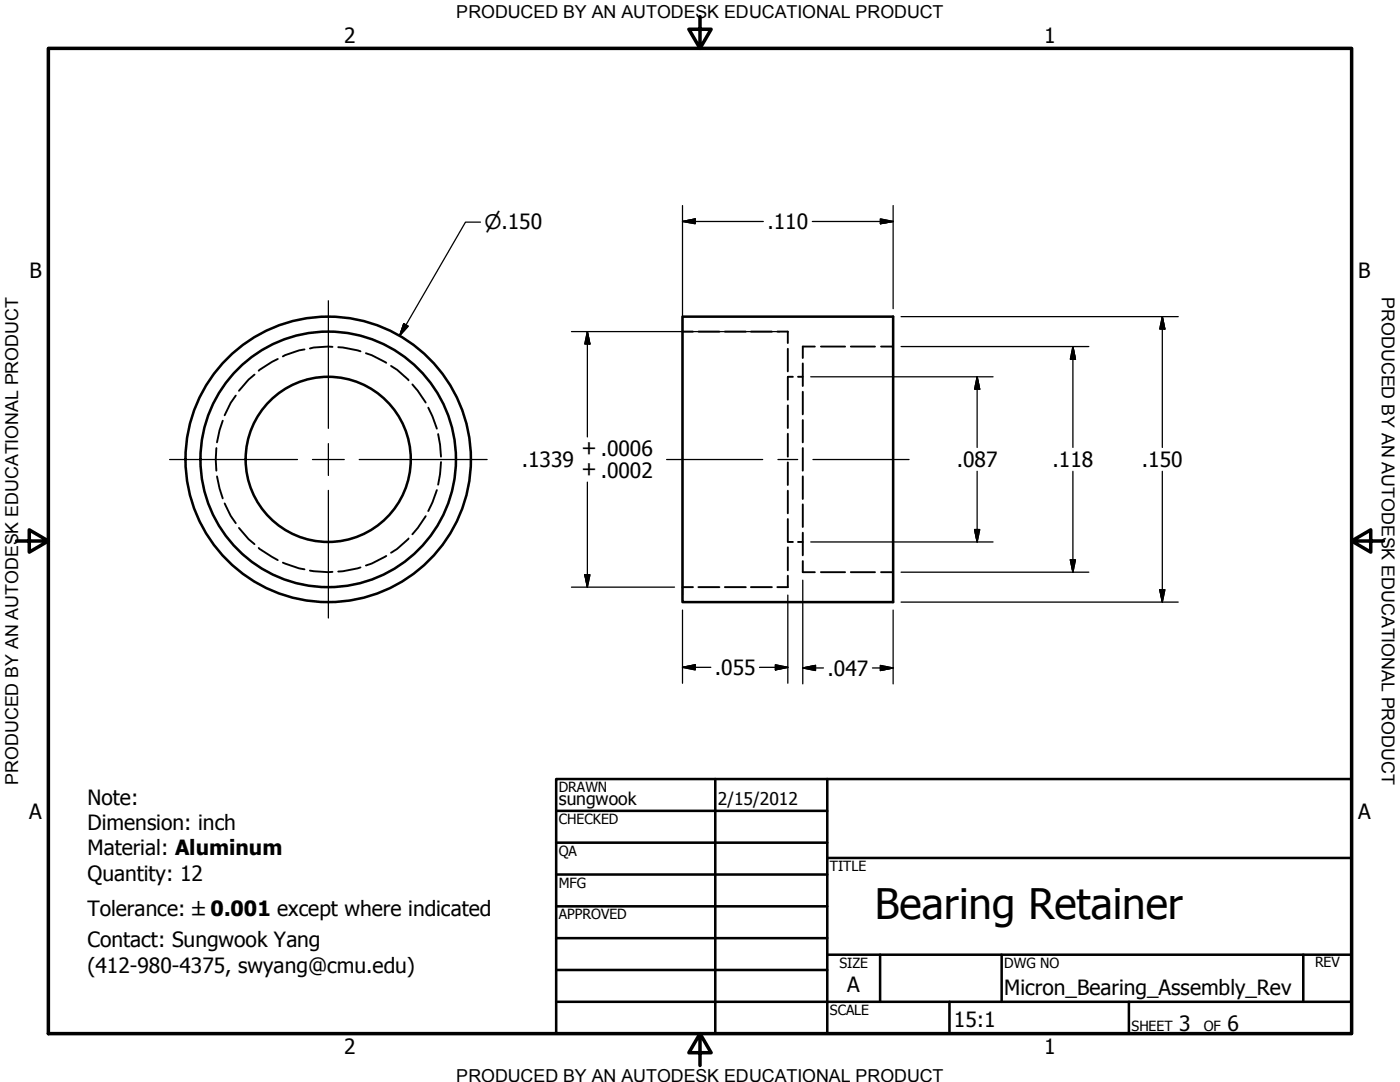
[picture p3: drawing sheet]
<svg xmlns="http://www.w3.org/2000/svg" width="279mm" height="216mm" viewBox="0 0 279 216" stroke-linecap="round" stroke-linejoin="round" font-family="sans-serif">
<!-- layer: Hidden (ANSI) -->
<g fill="none" stroke="#000" stroke-width=".38">
<path d="M47.1 78.9l-1.1 1.5-1.2 2.5M50.8 74.7l-1.2 1.1-1.9 2.2M55.4 71.6l-1.1 .6-2.7 1.8M60.8 69.7l-1.1 .2-3.2 1.2M66.4 69.2l-3.8 .1-.8 .2M67.5 69.3h1l3.4 .8M73 70.5l1.2 .4 2.9 1.5M78 73l1.2 .8 2.3 2.1M82.3 76.7l1.1 1.3 1.6 2.3M136.2 66.2h2.1M139.4 66.2h4.2M144.7 66.2h4.1"/>
<path d="M149.9 66.2h4.2M155.1 66.2h2.1v2.3M157.2 69.6v4.5M157.2 75.2v4.6M157.2 75.2h1M159.3 75.2h.9M160.2 72.5v4.5M160.2 78.2v4.5M162.6 69.2h-2.4v2.2M163.8 69.2h4.9M169.8 69.2h4.8M175.8 69.2h2.4"/>
<path d="M43.2 89.4l-.1 2.3 .1 2.2M43.3 95.1l.5 2.4 .6 1.9M44.4 83.9l-.6 2-.5 2.4M85.5 81.3l.8 1.8 .9 2.4M87.2 97.8l-.9 2.5-.8 1.7M87.4 86.6l.4 2.1 .2 2.4M88 92.2l-.2 2.4-.4 2.1M157.2 80.9v4.5M157.2 86.6v4.5M157.2 92.3v4.5M157.2 97.9v4.5M160.2 83.8v4.5"/>
<path d="M160.2 89.4v4.5M160.2 95.1v4.5M44.8 100.5l1.2 2.4 1.1 1.5M47.7 105.3l1.9 2.3 1.2 1M51.6 109.3l3.8 2.5M56.5 112.3l3.2 1.1 1.1 .2M61.8 113.9l3.7 .3 .9-.1M71.9 113.2l-3.4 .8h-1M77.1 110.9l-2.9 1.6-1.2 .3M81.5 107.4l-2.3 2.1-1.2 .8M85 103l-1.6 2.3-1.1 1.3M136.2 117.2h2.1"/>
<path d="M139.4 117.2h4.2M144.7 117.2h4.1M149.9 117.2h4.2M157.2 103.6v4.5M157.2 109.2v4.6M157.2 114.9v2.3h-2.1M157.2 108.1h1M159.3 108.1h.9M160.2 100.6v4.6M160.2 106.3v4.5M160.2 112v2.2h2.4M163.8 114.2h4.9"/>
<path d="M169.8 114.2h4.8M175.8 114.2h2.4"/>
</g>
<!-- layer: Visible (ANSI) -->
<g fill="none" stroke="#000" stroke-width=".51">
<path d="M136.2 63.2h42v56.9h-42z"/>
<circle cx="65.5" cy="91.7" r="16.5"/>
<circle cx="65.5" cy="91.7" r="28.5"/>
<circle cx="65.5" cy="91.7" r="25.5"/>
</g>
<!-- layer: Border (ANSI) -->
<path d="M9.7 9.7h260v196.5h-260zM139.7 3.3v6.4l-2.2-3.9h4.4l-2.2 3.9M3.3 107.9h6.4l-3.9-2.2v4.5l3.9-2.3M269.7 107.9l3.9 2.3v-4.5l-3.9 2.2h6.4M139.7 206.2l2.2 3.9h-4.4l2.2-3.9v6.4" fill="none" stroke="#000" stroke-width=".7"/>
<!-- layer: Title (ANSI) -->
<g fill="none" stroke="#000" stroke-width=".51">
<path d="M111 155.4h158.7v50.8h-158.7zM142.7 155.4v50.8M165.1 155.4v50.8M111 161.8h54.1M111 168.1h54.1M111 174.5h54.1M165.1 171.2h104.6M111 180.8h54.1M111 187.2h54.1M111 193.5h54.1M111 199.9h158.7M165.1 190.5h104.6"/>
<path d="M175.6 190.5v9.4M189.5 199.9v6.3M199.9 190.5v9.4M225.3 199.9v6.3M260.1 190.5v9.4"/>
</g>
<!-- layer: Dimension (ANSI) -->
<g fill="none" stroke="#000" stroke-width=".25">
<path d="M95.9 44.3h-3l-13.1 22.7M136.2 44.2l2.5-.5v.9zM136.2 44.2h16.1M136.2 41v50.6M162.1 44.2h16.1M175.7 43.7l2.5 .5-2.5 .4zM178.2 41v20.6M80.6 64.6l.9 .5-1.7 1.9zM114 66.2h41.6M117.2 66.2l.5 2.4h-1zM117.2 66.2v21M161.8 75.2h36.4"/>
<path d="M179.8 63.2h55.3M179.8 69.2h37.5M195 75.2l.5 2.5h-1zM195 75.2v14.1M214.1 69.2l.5 2.5h-1zM214.1 69.2v20.1M232 63.2l.5 2.5h-1zM232 63.2v26.1M117.2 96.2v21M136.2 91.8v26.8M195 94v14.1M214.1 94v20.2"/>
<path d="M232 94v26.1M114 117.2h20.6M116.7 114.7h1l-.5 2.5zM157.2 118.7v17.6M160.2 115.8v20.7M161.8 108.1h36.4M179.8 114.2h37.5M194.5 105.7h1l-.5 2.4zM213.6 111.7h1l-.5 2.5zM231.5 117.7h1l-.5 2.4zM136.2 133.2l2.5-.5v1zM136.2 121.7v14.6"/>
<path d="M136.2 133.2h5.7M151.6 133.2h5.6M154.7 132.7l2.5 .5-2.5 .5zM160.2 133.3l2.6-.5v1zM160.2 133.3h4.1M174.1 133.3h4.1M175.7 132.8l2.5 .5-2.5 .5zM178.2 121.7v14.8M179.8 120.1h55.3"/>
</g>
<g fill="#000" stroke="#000" stroke-width=".25">
<path d="M136.2 44.2l2.5-.5zM136.2 44.2l2.5-.5v.9zM175.7 44.6l2.5-.4zM175.7 43.7l2.5 .5-2.5 .4zM80.6 64.6l-.8 2.4zM80.6 64.6l.9 .5-1.7 1.9zM117.2 66.2l.5 2.4zM117.2 66.2l.5 2.4h-1zM195 75.2l.5 2.5zM195 75.2l.5 2.5h-1zM214.1 69.2l.5 2.5zM214.1 69.2l.5 2.5h-1z"/>
<path d="M232 63.2l.5 2.5zM232 63.2l.5 2.5h-1zM116.7 114.7l.5 2.5zM116.7 114.7h1l-.5 2.5zM194.5 105.7l.5 2.4zM194.5 105.7h1l-.5 2.4zM213.6 111.7l.5 2.5zM213.6 111.7h1l-.5 2.5zM231.5 117.7l.5 2.4zM231.5 117.7h1l-.5 2.4zM136.2 133.2l2.5-.5zM136.2 133.2l2.5-.5v1z"/>
<path d="M154.7 133.7l2.5-.5zM154.7 132.7l2.5 .5-2.5 .5zM160.2 133.3l2.6-.5zM160.2 133.3l2.6-.5v1zM175.7 133.8l2.5-.5zM175.7 132.8l2.5 .5-2.5 .5z"/>
</g>
<!-- layer: Center Mark (ANSI) -->
<path d="M65.5 60v25.5M33.8 91.7h25.6M62.4 91.7h6.3M65.5 88.5v6.4M65.5 97.9v25.4M71.7 91.7h25.5" fill="none" stroke="#000" stroke-width=".25"/>
<!-- layer: Centerline (ANSI) -->
<path d="M133 91.7h19.2M155.3 91.7h3.9M162.2 91.7h19.2" fill="none" stroke="#000" stroke-width=".25"/>
<text font-size="8.4" x="174.6" y="183.5">Bearing Retainer</text>
<g font-size="4.2">
<text x="68.7" y="8.6">2</text>
<text x="208.4" y="8.6">1</text>
<text x="153.2" y="45.7">.110</text>
<text x="5.9" y="55.5">B</text>
<text x="271.1" y="55.5">B</text>
<text x="104.1" y="93.3">.1339</text>
<text x="116.1" y="95">+ .0002</text>
<text x="116.1" y="90.9">+ .0006</text>
<text x="190.9" y="93.2">.087</text>
<text x="210.1" y="93.2">.118</text>
<text x="227.9" y="93.2">.150</text>
<text x="142.7" y="134.7">.055</text>
<text x="165.2" y="134.8">.047</text>
<text x="17.5" y="160.7">Note:</text>
<text x="5.8" y="163.4">A</text>
<text x="17.5" y="165.7">Dimension: inch</text>
<text x="271" y="163.4">A</text>
<text x="17.5" y="170.7">Material: Aluminum</text>
<text x="17.5" y="175.7">Quantity: 12</text>
<text x="17.5" y="182.8">Tolerance: ±0.001 except where indicated</text>
<text x="17.5" y="189">Contact: Sungwook Yang</text>
<text x="17.5" y="194.1">(412-980-4375, swyang@cmu.edu)</text>
<text x="169.1" y="198">A</text>
<text x="200.4" y="198.5">Micron_Bearing_Assembly_Rev</text>
<text x="190.4" y="204.9">15:1</text>
<text x="235.3" y="205.7">3</text>
<text x="245" y="205.7">6</text>
<text x="68.7" y="210.3">2</text>
<text x="208.4" y="210.3">1</text>
</g>
<text font-size="4" x="96.7" y="45.8">⌀.150</text>
<g font-size="3.6">
<text x="91.1" y="3.6">PRODUCED BY AN AUTODESK EDUCATIONAL PRODUCT</text>
<text x="275.8" y="59.3" transform="rotate(90 275.8 59.3)">PRODUCED BY AN AUTODESK EDUCATIONAL PRODUCT</text>
<text x="3.6" y="156.6" transform="rotate(-90 3.6 156.6)">PRODUCED BY AN AUTODESK EDUCATIONAL PRODUCT</text>
<text x="91.1" y="215.9">PRODUCED BY AN AUTODESK EDUCATIONAL PRODUCT</text>
</g>
<g font-size="3.5">
<text x="111.5" y="160.6">sungwook</text>
<text x="143.3" y="160.7">2/15/2012</text>
</g>
<g font-size="2.8">
<text x="111.5" y="158">DRAWN</text>
<text x="111.5" y="164.4">CHECKED</text>
<text x="111.5" y="170.8">QA</text>
<text x="165.6" y="173.7">TITLE</text>
<text x="111.5" y="177.1">MFG</text>
<text x="111.5" y="183.5">APPROVED</text>
<text x="167.5" y="193.1">SIZE</text>
<text x="200.4" y="193.1">DWG NO</text>
<text x="262.4" y="193">REV</text>
<text x="165.6" y="202.5">SCALE</text>
<text x="225.8" y="205.7">SHEET</text>
<text x="240.2" y="205.7">OF</text>
</g>
</svg>
